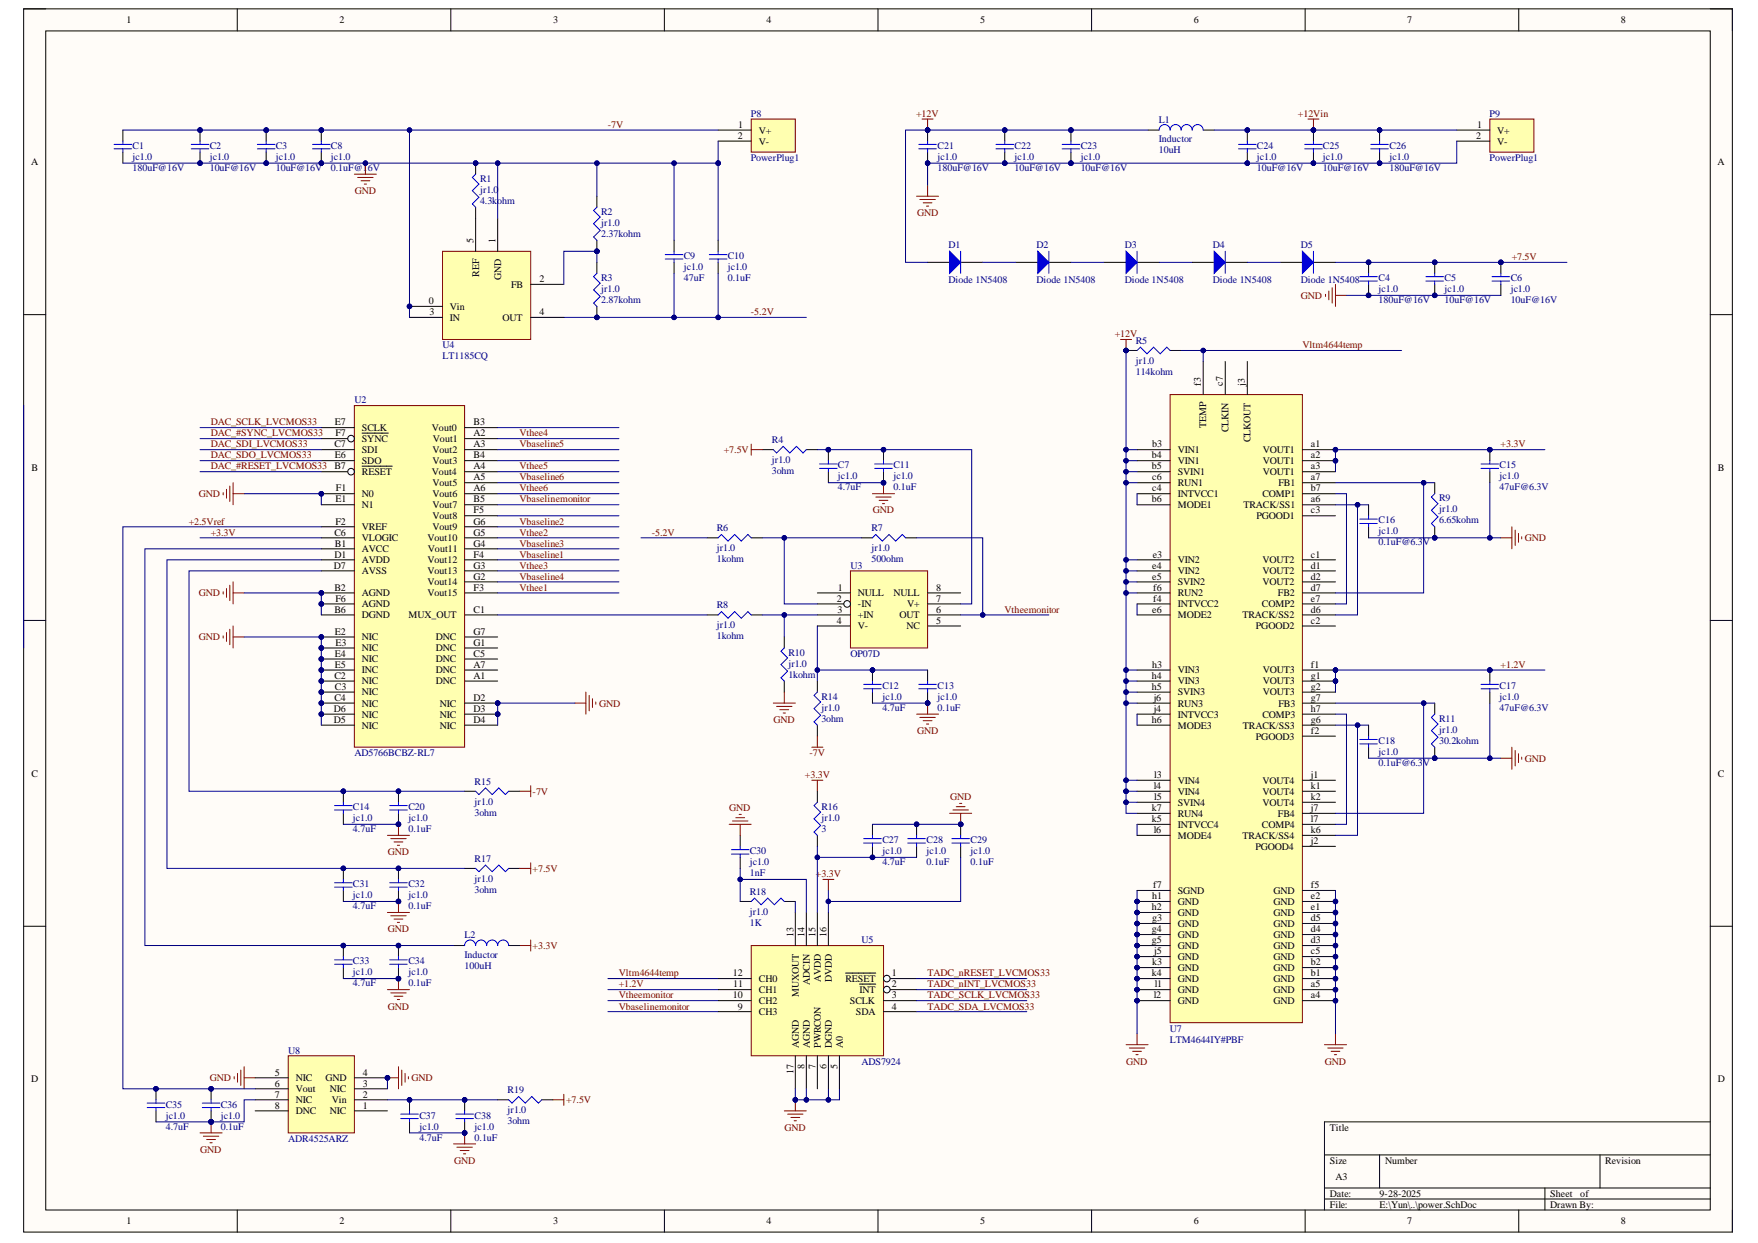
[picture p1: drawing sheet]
# Altium schematic sheet power.SchDoc
size A3

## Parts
C1  jc1.0  value 180uF@16V  [2220]
C2  jc1.0  value 10uF@16V  [2220]
C3  jc1.0  value 10uF@16V  [2220]
C4  jc1.0  value 180uF@16V  [2220]
C5  jc1.0  value 10uF@16V  [2220]
C6  jc1.0  value 10uF@16V  [2220]
C7  jc1.0  value 4.7uF  [0603]
C8  jc1.0  value 0.1uF@16V  [0805]
C9  jc1.0  value 47uF  [2220]
C10  jc1.0  value 0.1uF  [2220]
C11  jc1.0  value 0.1uF  [0603]
C12  jc1.0  value 4.7uF  [0603]
C13  jc1.0  value 0.1uF  [0603]
C14  jc1.0  value 4.7uF  [0603]
C15  jc1.0  value 47uF@6.3V  [0805]
C16  jc1.0  value 0.1uF@6.3V  [0402]
C17  jc1.0  value 47uF@6.3V  [0805]
C18  jc1.0  value 0.1uF@6.3V  [0402]
C20  jc1.0  value 0.1uF  [0603]
C21  jc1.0  value 180uF@16V  [2220]
C22  jc1.0  value 10uF@16V  [2220]
C23  jc1.0  value 10uF@16V  [2220]
C24  jc1.0  value 10uF@16V  [2220]
C25  jc1.0  value 10uF@16V  [2220]
C26  jc1.0  value 180uF@16V  [2220]
C27  jc1.0  value 4.7uF  [0201]
C28  jc1.0  value 0.1uF  [0201]
C29  jc1.0  value 0.1uF  [0201]
C30  jc1.0  value 1nF  [0201]
C31  jc1.0  value 4.7uF  [0603]
C32  jc1.0  value 0.1uF  [0603]
C33  jc1.0  value 4.7uF  [0603]
C34  jc1.0  value 0.1uF  [0603]
C35  jc1.0  value 4.7uF  [0603]
C36  jc1.0  value 0.1uF  [0603]
C37  jc1.0  value 4.7uF  [0603]
C38  jc1.0  value 0.1uF  [0603]
D1  Diode 1N5408  [DO-201AD]
D2  Diode 1N5408  [DO-201AD]
D3  Diode 1N5408  [DO-201AD]
D4  Diode 1N5408  [DO-201AD]
D5  Diode 1N5408  [DO-201AD]
L1  Inductor  value 10uH  [AXIAL0.3 - 35]
L2  Inductor  value 100uH  [0805]
P8  PowerPlug1  [POWERPLUG1]
P9  PowerPlug1  [POWERPLUG1]
R1  jr1.0  value 4.3kohm  [0805]
R2  jr1.0  value 2.37kohm  [0805]
R3  jr1.0  value 2.87kohm  [0805]
R4  jr1.0  value 3ohm  [0603]
R5  jr1.0  value 114kohm  [0402]
R6  jr1.0  value 1kohm  [0603]
R7  jr1.0  value 500ohm  [0603]
R8  jr1.0  value 1kohm  [0603]
R9  jr1.0  value 6.65kohm  [0805]
R10  jr1.0  value 1kohm  [0603]
R11  jr1.0  value 30.2kohm  [0805]
R14  jr1.0  value 3ohm  [0603]
R15  jr1.0  value 3ohm  [0603]
R16  jr1.0  value 3  [0201]
R17  jr1.0  value 3ohm  [0603]
R18  jr1.0  value 1K  [0201]
R19  jr1.0  value 3ohm  [0603]
U2  AD5766BCBZ-RL7  [WLCSP-49]
U3  OP07D  [R8(SOP127P600-8N)]
U4  LT1185CQ  [LP5 - 1185]
U5  ADS7924  [QFN50P300X300X80_HS-17N]
U7  LTM4644IY#PBF  [BGA77C127P7X11_900X1500X521]
U8  ADR4525ARZ  [R8(SOP127P600-8N)]

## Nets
+3.3V: C15.2 C29.1 L2.2 R16.2 U2.C6(VLOGIC) U5.16(DVDD) U7.a1(VOUT1) U7.a2(VOUT1) U7.a3(VOUT1)
+7.5V: C4.2 C5.2 C6.2 D5.2(K) R4.2 R17.1 R19.1
+12V: C21.2 C22.2 C23.2 D1.1(A) L1.1 R5.1 U7.b3(VIN1) U7.b4(VIN1) U7.b5(SVIN1) U7.c6(RUN1) U7.e3(VIN2) U7.e4(VIN2) U7.e5(SVIN2) U7.f6(RUN2) U7.h3(VIN3) U7.h4(VIN3) U7.h5(SVIN3) U7.j6(RUN3) U7.k7(RUN4) U7.l3(VIN4) U7.l4(VIN4) U7.l5(SVIN4)
+12Vin: C24.2 C25.2 C26.2 L1.2 P9.1(V+)
-7V: C1.2 C2.2 C3.2 C8.2 P8.1(V+) R14.1 R15.1 U4.0(Vin) U4.3(IN)
GND: C1.1 C2.1 C3.1 C4.1 C5.1 C6.1 C7.1 C8.1 C9.2 C10.2 C11.1 C12.1 C13.1 C14.1 C15.1 C16.1 C17.1 C18.1 C20.1 C21.1 C22.1 C23.1 C24.1 C25.1 C26.1 C27.2 C28.2 C29.2 C30.2 C31.1 C32.1 C33.1 C34.1 C35.1 C36.1 C37.1 C38.1 P8.2(V-) P9.2(V-) R1.2 R2.2 R9.1 R10.1 R11.1 U2.B2(AGND) U2.B6(DGND) U2.C2(NIC) U2.C3(NIC) U2.C4(NIC) U2.D2(NIC) U2.D3(NIC) U2.D4(NIC) U2.D5(NIC) U2.D6(NIC) U2.E1(N1) U2.E2(NIC) U2.E3(NIC) U2.E4(NIC) U2.E5(INC) U2.F1(N0) U2.F6(AGND) U4.1(GND) U5.5(A0) U5.6(DGND) U5.8(AGND) U5.17(AGND) U7.a4(GND) U7.a5(GND) U7.b1(GND) U7.b2(GND) U7.c5(GND) U7.d3(GND) U7.d4(GND) U7.d5(GND) U7.e1(GND) U7.e2(GND) U7.f5(GND) U7.f7(SGND) U7.g3(GND) U7.g4(GND) U7.g5(GND) U7.h1(GND) U7.h2(GND) U7.j5(GND) U7.k3(GND) U7.k4(GND) U7.l1(GND) U7.l2(GND) U8.3(NIC) U8.4(GND) U8.5(NIC) U8.7(NIC)
+1.2V: C17.2 U5.11(CH1) U7.f1(VOUT3) U7.g1(VOUT3) U7.g2(VOUT3)
+2.5Vref: C35.2 C36.2 U2.F2(VREF) U8.6(Vout)
-5.2V: C9.1 C10.1 R3.1 R6.1 U4.4(OUT)
DAC_#RESET_LVCMOS33: U2.B7(~{RESET})
DAC_#SYNC_LVCMOS33: U2.F7(~{SYNC})
DAC_SCLK_LVCMOS33: U2.E7(SCLK)
DAC_SDI_LVCMOS33: U2.C7(SDI)
DAC_SDO_LVCMOS33: U2.E6(SDO)
TADC_nINT_LVCMOS33: U5.2(~{INT})
TADC_nRESET_LVCMOS33: U5.1(~{RESET})
TADC_SCLK_LVCMOS33: U5.3(SCLK)
TADC_SDA_LVCMOS33: U5.4(SDA)
Vbaseline1: U2.F4(Vout12)
Vbaseline2: U2.G6(Vout9)
Vbaseline3: U2.G4(Vout11)
Vbaseline4: U2.G2(Vout14)
Vbaseline5: U2.A3(Vout2)
Vbaseline6: U2.A5(Vout5)
Vbaselinemonitor: U2.B5(Vout7) U5.9(CH3)
Vltm4644temp: R5.2 U5.12(CH0) U7.f3(TEMP)
Vthee1: U2.F3(Vout15)
Vthee2: U2.G5(Vout10)
Vthee3: U2.G3(Vout13)
Vthee4: U2.A2(Vout1)
Vthee5: U2.A4(Vout4)
Vthee6: U2.A6(Vout6)
Vtheemonitor: R7.2 U3.6(OUT) U5.10(CH2)
NetC7_2: C7.2 C11.2 R4.1 U3.7(V+)
NetC12_2: C12.2 C13.2 R14.2 U3.4(V-)
NetC14_2: C14.2 C20.2 R15.2 U2.D7(AVSS)
NetC16_2: C16.2 U7.a6(TRACK/SS1) U7.d6(TRACK/SS2)
NetC18_2: C18.2 U7.g6(TRACK/SS3) U7.k6(TRACK/SS4)
NetC27_1: C27.1 C28.1 R16.1 U5.15(AVDD)
NetC30_1: C30.1 R18.1 U5.14(ADCIN)
NetC31_2: C31.2 C32.2 R17.2 U2.D1(AVDD)
NetC33_2: C33.2 C34.2 L2.1 U2.B1(AVCC)
NetC37_2: C37.2 C38.2 R19.2 U8.2(Vin)
NetD1_2: D1.2(K) D2.1(A)
NetD2_2: D2.2(K) D3.1(A)
NetD3_2: D3.2(K) D4.1(A)
NetD4_2: D4.2(K) D5.1(A)
NetR1_1: R1.1 U4.5(REF)
NetR2_1: R2.1 R3.2 U4.2(FB)
NetR6_2: R6.2 R7.1 U3.2(-IN)
NetR8_1: R8.1 U2.C1(MUX_OUT)
NetR8_2: R8.2 R10.2 U3.3(+IN)
NetR9_2: R9.2 U7.a7(FB1) U7.d7(FB2)
NetR11_2: R11.2 U7.g7(FB3) U7.j7(FB4)
NetR18_2: R18.2 U5.13(MUXOUT)
NetU7_b6: U7.b6(MODE1) U7.c4(INTVCC1)
NetU7_b7: U7.b7(COMP1) U7.e7(COMP2)
NetU7_e6: U7.e6(MODE2) U7.f4(INTVCC2)
NetU7_h6: U7.h6(MODE3) U7.j4(INTVCC3)
NetU7_h7: U7.h7(COMP3) U7.l7(COMP4)
NetU7_k5: U7.k5(INTVCC4) U7.l6(MODE4)

Not connected (* = marked no-connect by the designer): U2 A1(DNC) A7(DNC) B3(Vout0) B4(Vout3) C5(DNC) F5(Vout8) G1(DNC) G7(DNC); U3 1(NULL) 5(NC) 8(NULL); U5 7(PWRCON); U7 c1(VOUT2) c2(PGOOD2) c3(PGOOD1) c7(CLKIN) d1(VOUT2) d2(VOUT2) f2(PGOOD3) j1(VOUT4) j2(PGOOD4) j3(CLKOUT) k1(VOUT4) k2(VOUT4); U8 1(NIC) 8(DNC)
